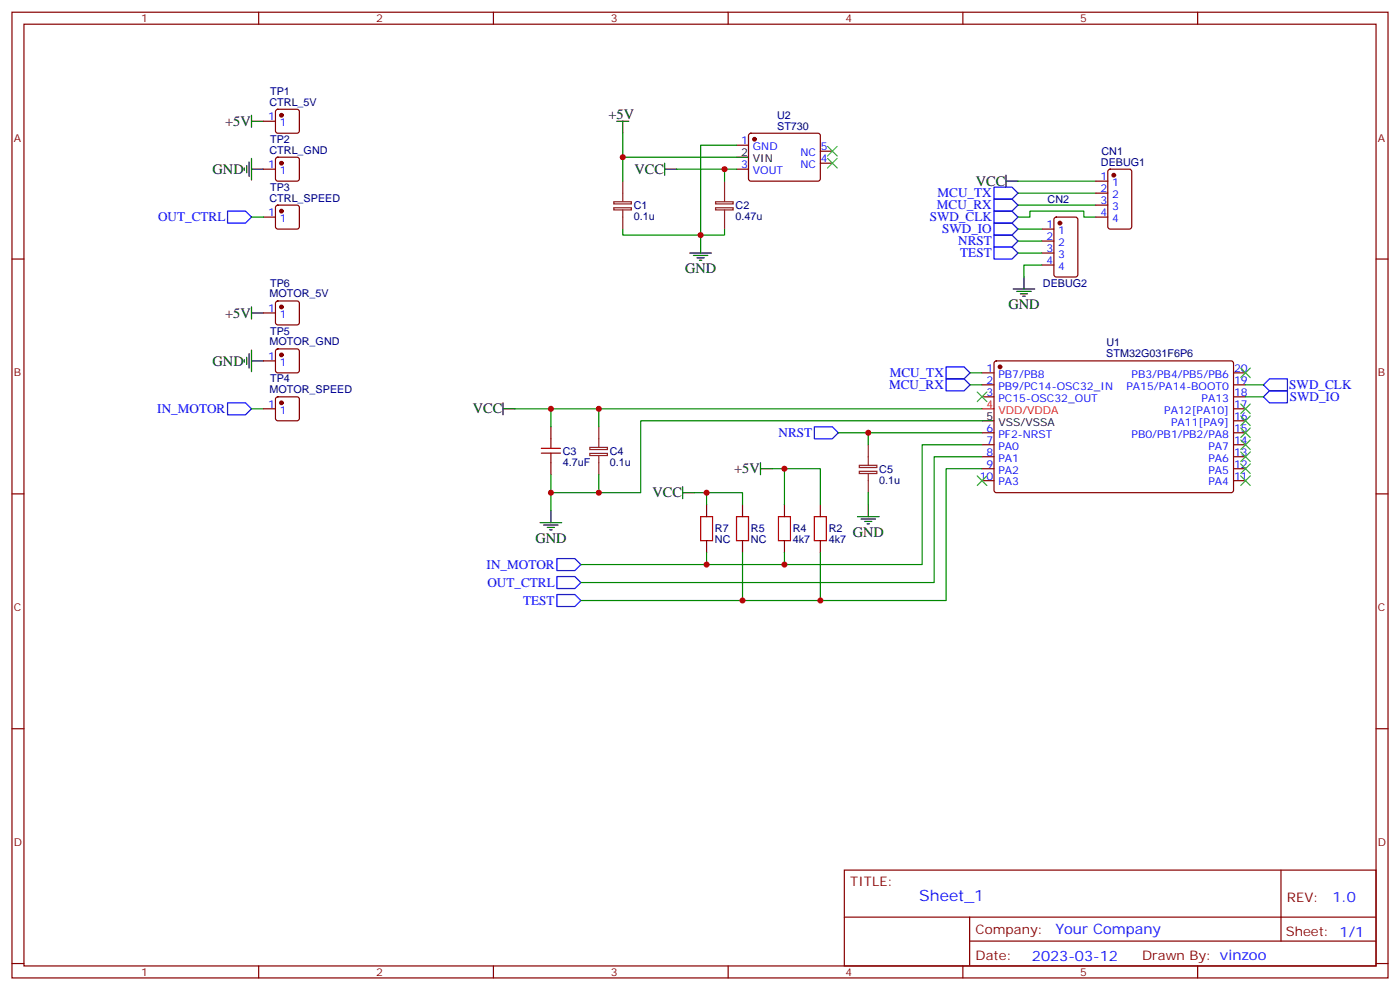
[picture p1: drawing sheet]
# Altium schematic sheet Schematic_st500E.schdoc
size 265 x 129 mm

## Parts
C1  0.1u  [C0402]
C2  0.47u  [C0402]
C3  4.7uF  [C0805]
C4  0.1u  [C0402]
C5  0.1u  [C0402]
CN1  DEBUG1  [CONN-SMD_1125-1104G0Z135CR01]
CN2  DEBUG2  [CONN-SMD_1125-1104G0Z135CR01]
R2  4k7  [R0402]
R4  4k7  [R0402]
R5  NC  [R0402]
R7  NC  [R0402]
TP1  CTRL_5V  [TESTPOINT-SMD_L1.6-W0.8_RCU-0C]
TP2  CTRL_GND  [TESTPOINT-SMD_L1.6-W0.8_RCU-0C]
TP3  CTRL_SPEED  [TESTPOINT-SMD_L1.6-W0.8_RCU-0C]
TP4  MOTOR_SPEED  [TESTPOINT-SMD_L1.6-W0.8_RCU-0C]
TP5  MOTOR_GND  [TESTPOINT-SMD_L1.6-W0.8_RCU-0C]
TP6  MOTOR_5V  [TESTPOINT-SMD_L1.6-W0.8_RCU-0C]
U1  STM32G031F6P6  [TSSOP-20_L6.5-W4.4-P0.65-LS6.4-BL]
U2  ST730  [SOT-23-5_L2.9-W1.6-P0.95-LS2.8-BL]

## Ports
IN_MOTOR (in), MCU_RX (in), MCU_TX (in), NRST (in), OUT_CTRL (in), SWD_CLK (in), SWD_IO (in), TEST (in)

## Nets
+5V: C1.2 R2.2 R4.2 TP1.1 TP6.1 U2.2(VIN)
GND: C1.1 C2.1 C3.1 C4.1 C5.1 CN2.4 TP2.1 TP5.1 U1.5(VSS/VSSA) U2.1(GND)
VCC: C2.2 C3.2 C4.2 CN1.1 R5.2 R7.2 U1.4(VDD/VDDA) U2.3(VOUT)
IN_MOTOR: R4.1 R7.1 TP4.1 U1.7(PA0) ; port IN_MOTOR
MCU_RX: CN1.3 U1.2(PB9/PC14-OSC32_IN) ; port MCU_RX
MCU_TX: CN1.2 U1.1(PB7/PB8) ; port MCU_TX
NRST: C5.2 CN2.2 U1.6(PF2-NRST) ; port NRST
OUT_CTRL: TP3.1 U1.8(PA1) ; port OUT_CTRL
SWD_CLK: CN1.4 U1.19(PA15/PA14-BOOT0) ; port SWD_CLK
SWD_IO: CN2.1 U1.18(PA13) ; port SWD_IO
TEST: CN2.3 R2.1 R5.1 U1.9(PA2) ; port TEST

Not connected (* = marked no-connect by the designer): U1 3(PC15-OSC32_OUT)* 10(PA3)* 11(PA4)* 12(PA5)* 13(PA6)* 14(PA7)* 15(PB0/PB1/PB2/PA8)* 16(PA11[PA9])* 17(PA12[PA10])* 20(PB3/PB4/PB5/PB6)*; U2 4(NC)* 5(NC)*
